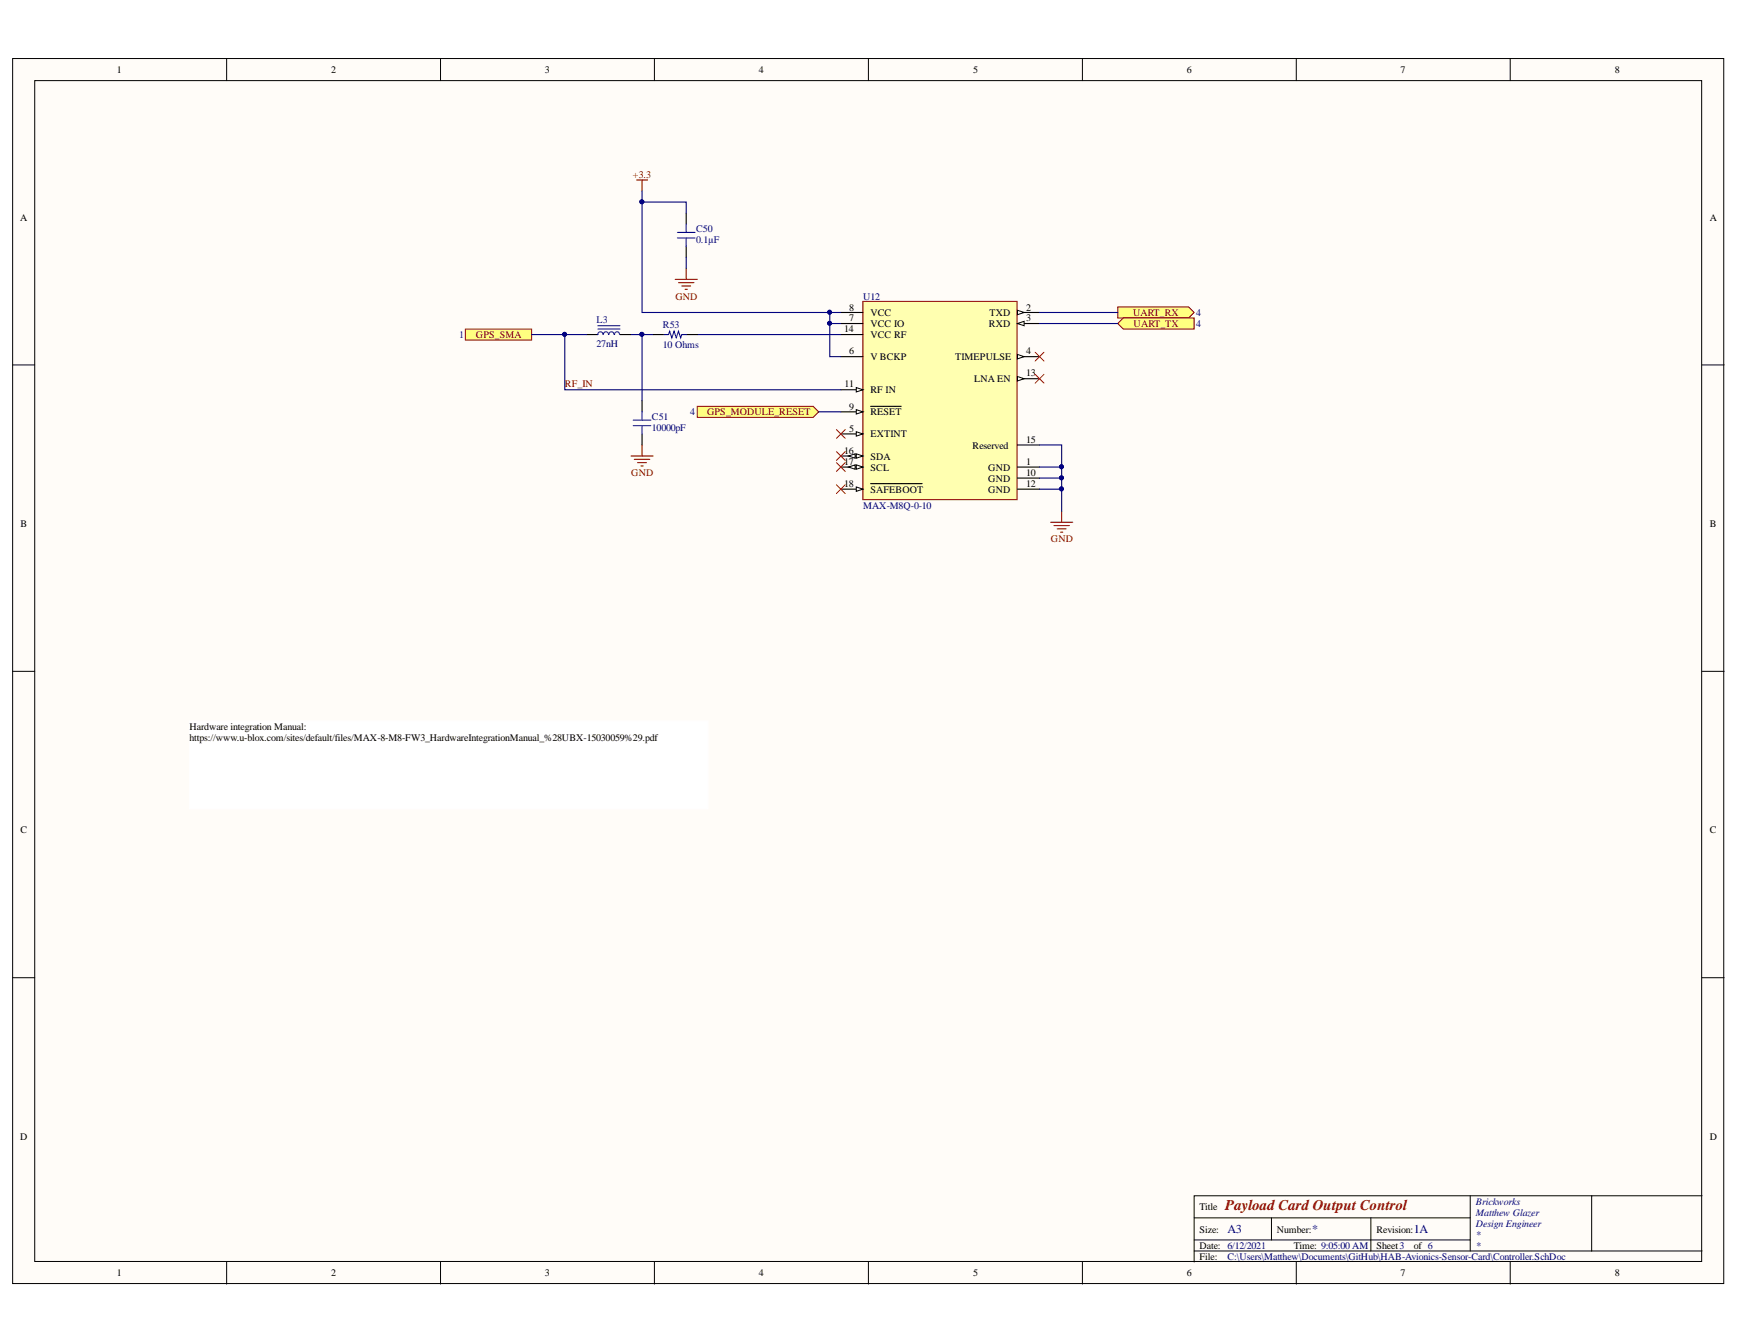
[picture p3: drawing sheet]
<svg xmlns="http://www.w3.org/2000/svg" width="279mm" height="216mm" viewBox="0 0 279 216" stroke-linecap="round" stroke-linejoin="round" font-family="sans-serif">
<g fill="#fffcf8" stroke="#000" stroke-width=".16">
<path d="M2 9.4h274.9v196.8h-274.9z"/>
<path d="M5.6 13h267.8v189.6h-267.8z"/>
</g>
<g fill="none" stroke="#000" stroke-width=".16">
<path d="M36.4 9.4v3.6M70.8 9.4v3.6M105.1 9.4v3.6M139.5 9.4v3.6M173.9 9.4v3.6M208.3 9.4v3.6M242.6 9.4v3.6M2 58.6h3.6M273.5 58.6h3.5M2 107.8h3.6M273.5 107.8h3.5M2 157.1h3.6"/>
<path d="M273.5 157.1h3.5M191.9 195.6h44.3M191.9 199.2h44.3M204.3 195.6v3.6M220.2 195.6v5.4M236.2 192.1v8.9M255.7 192.1h-63.8v10.6M273.5 192.1h-17.8v8.9M36.4 202.7v3.6M70.8 202.7v3.6M105.1 202.7v3.6M139.5 202.7v3.6"/>
<path d="M173.9 202.7v3.6M191.9 201h81.6M208.3 202.7v3.6M242.6 202.7v3.6"/>
</g>
<path d="M138.6 48.4h24.8v31.9h-24.8z" fill="#ffffb0" stroke="#800000" stroke-width=".18"/>
<path d="M163.5 50.2h3.5M163.5 75h3.5" fill="none" stroke="#000" stroke-width=".18"/>
<path d="M163.5 49.8l1 .4-1 .4z" fill="#fffcf8"/>
<path d="M163.5 49.8l1 .4-1 .4z" fill="none" stroke="#000" stroke-width=".16"/>
<path d="M163.5 52h3.5" fill="none" stroke="#000" stroke-width=".18"/>
<path d="M163.5 52l1-.4v.7z" fill="#fffcf8"/>
<path d="M163.5 52l1-.4v.7z" fill="none" stroke="#000" stroke-width=".16"/>
<path d="M163.5 57.3h3.5" fill="none" stroke="#000" stroke-width=".18"/>
<path d="M163.5 56.9l1 .4-1 .3z" fill="#fffcf8"/>
<path d="M163.5 56.9l1 .4-1 .3z" fill="none" stroke="#000" stroke-width=".16"/>
<path d="M135.1 69.7h3.5" fill="none" stroke="#000" stroke-width=".18"/>
<path d="M137.6 69.4l1 .3-1 .4z" fill="#fffcf8"/>
<path d="M137.6 69.4l1 .3-1 .4z" fill="none" stroke="#000" stroke-width=".16"/>
<path d="M135.1 57.3h3.5M135.1 52h3.5M135.1 50.2h3.5M135.1 66.2h3.5" fill="none" stroke="#000" stroke-width=".18"/>
<path d="M137.6 65.8l1 .4-1 .3z" fill="#fffcf8"/>
<path d="M137.6 65.8l1 .4-1 .3z" fill="none" stroke="#000" stroke-width=".16"/>
<path d="M135.1 62.6h3.5M139.9 65.3h4.9M163.5 76.8h3.5" fill="none" stroke="#000" stroke-width=".18"/>
<path d="M137.6 62.3l1 .3-1 .4z" fill="#fffcf8"/>
<path d="M137.6 62.3l1 .3-1 .4z" fill="none" stroke="#000" stroke-width=".16"/>
<path d="M163.5 78.6h3.5M163.5 60.8h3.5" fill="none" stroke="#000" stroke-width=".18"/>
<path d="M163.5 60.5l1 .3-1 .4z" fill="#fffcf8"/>
<path d="M163.5 60.5l1 .3-1 .4z" fill="none" stroke="#000" stroke-width=".16"/>
<path d="M135.1 53.7h3.5M135.1 73.3h3.5M163.5 71.5h3.5" fill="none" stroke="#000" stroke-width=".18"/>
<path d="M137.6 72.9l1 .4-1 .3z" fill="#fffcf8"/>
<path d="M137.6 72.9l1 .4-1 .3z" fill="none" stroke="#000" stroke-width=".16"/>
<path d="M136.3 73.3l1.1-.4v.7z" fill="#fffcf8"/>
<path d="M136.3 73.3l1.1-.4v.7z" fill="none" stroke="#000" stroke-width=".16"/>
<path d="M135.1 75h3.5" fill="none" stroke="#000" stroke-width=".18"/>
<path d="M137.6 74.7l1 .3-1 .4z" fill="#fffcf8"/>
<path d="M137.6 74.7l1 .3-1 .4z" fill="none" stroke="#000" stroke-width=".16"/>
<path d="M136.3 75l1.1-.3v.7z" fill="#fffcf8"/>
<path d="M136.3 75l1.1-.3v.7z" fill="none" stroke="#000" stroke-width=".16"/>
<path d="M135.1 78.6h3.5" fill="none" stroke="#000" stroke-width=".18"/>
<path d="M137.6 78.2l1 .4-1 .3z" fill="#fffcf8"/>
<path d="M137.6 78.2l1 .4-1 .3z" fill="none" stroke="#000" stroke-width=".16"/>
<path d="M139.9 77.7h8.3" fill="none" stroke="#000" stroke-width=".18"/>
<path d="M168.8 83.9h3.5M169.3 84.4h2.5M169.9 85h1.4M170.4 85.5h.3M170.6 82.1v1.8" fill="none" stroke="#800000" stroke-width=".18"/>
<g fill="#ffff80" stroke="#800000" stroke-width=".16">
<path d="M179.6 49.3h11.4l.9 .9-.9 .9h-11.4z" fill-rule="evenodd"/>
<path d="M179.6 52l.9-.9h11.4v1.8h-11.4z" fill-rule="evenodd"/>
</g>
<path d="M102.3 28.9h1.7M103.2 28.9v1.8M101.4 73.3h3.5M101.9 73.8h2.5M102.4 74.3h1.5M103 74.9h.3M103.2 71.5v1.8" fill="none" stroke="#800000" stroke-width=".18"/>
<path d="M94.3 53.7h1.8M99.6 53.7h1.8" fill="none" stroke="#000" stroke-width=".18"/>
<path d="M96.1 52.9h3.5M96.1 52.3h3.5M96.9 53.7a.41 .41 0 0 0-.4-.4 .41 .41 0 0 0-.4 .4M97.8 53.7a.41 .41 0 0 0-.4-.4 .41 .41 0 0 0-.5 .4M98.6 53.7a.41 .41 0 0 0-.4-.4 .41 .41 0 0 0-.4 .4M99.5 53.7a.4 .4 0 0 0-.4-.4 .4 .4 0 0 0-.4 .4" fill="none" stroke="#00f" stroke-width=".18"/>
<path d="M134.4 77.9l1.4 1.4M135.8 77.9l-1.4 1.4" fill="none" stroke="#f00" stroke-width=".16"/>
<path d="M112 65.3h18.7l.8 .9-.8 .8h-18.7z" fill-rule="evenodd" fill="#ffff80" stroke="#800000" stroke-width=".16"/>
<path d="M166.3 56.6l1.4 1.4M167.7 56.6l-1.4 1.4M134.4 69l1.4 1.4M134.4 72.5l1.4 1.5M134.4 74.3l1.4 1.4M135.8 69l-1.4 1.4M135.8 72.5l-1.4 1.5M135.8 74.3l-1.4 1.4M166.3 60.1l1.4 1.4M167.7 60.1l-1.4 1.4" fill="none" stroke="#f00" stroke-width=".16"/>
<path d="M110.3 34.2v1.8M110.3 39.6v1.7" fill="none" stroke="#000" stroke-width=".18"/>
<path d="M108.8 38.2h2.9M108.8 37.3h2.9M110.3 36v1.3M110.3 38.2v1.4" fill="none" stroke="#00f" stroke-width=".18"/>
<path d="M108.5 44.9h3.5M109 45.4h2.5M109.5 45.9h1.5M110.1 46.5h.3M110.3 43.1v1.8" fill="none" stroke="#800000" stroke-width=".18"/>
<path d="M74.8 52.9h10.6v1.7h-10.6z" fill-rule="evenodd" fill="#ffff80" stroke="#800000" stroke-width=".16"/>
<g fill="none" stroke="#000080" stroke-width=".18">
<path d="M103.2 30.7v19.5h30.1v1.8h1.8M103.2 32.5h7.1v1.7M85.4 53.7h5.3M94.3 53.7h-3.6v8.9h44.4M101.4 53.7h3.5M103.2 53.7v10.7M110.3 41.3v1.8M112 53.7h23.1M133.3 52v5.3h1.8M133.3 50.2h1.8M167 50.2h12.6M167 52h12.6"/>
<path d="M131.5 66.2h3.6M167 78.6h3.6v3.5M167 76.8h3.6v1.8M167 75h3.6v1.8M167 71.5h3.6v3.5"/>
</g>
<g fill="#000080" stroke="#000080" stroke-width=".16">
<circle cx="170.5" cy="78.5" r=".32"/>
<circle cx="170.5" cy="76.8" r=".31"/>
<circle cx="170.5" cy="75" r=".32"/>
<circle cx="133.3" cy="50.2" r=".31"/>
<circle cx="133.3" cy="51.9" r=".31"/>
<circle cx="103.1" cy="32.4" r=".32"/>
<circle cx="103.1" cy="53.7" r=".32"/>
<circle cx="90.7" cy="53.7" r=".31"/>
</g>
<path d="M104.9 53.7h1.8M110.3 53.7h1.7M103.2 64.4v1.8M103.2 69.7v1.8" fill="none" stroke="#000" stroke-width=".18"/>
<path d="M106.7 53.7h.7l.2-.5 .3 1.1 .4-1.1 .4 1.1 .3-1.1 .4 1.1 .1-.6h.8M101.7 67.5h2.9M101.7 68.4h2.9M103.2 66.2v1.3M103.2 68.4v1.3" fill="none" stroke="#00f" stroke-width=".18"/>
<path d="M30.4 115.8h83.3v14.1h-83.3z" fill="#fff" stroke="#fff" stroke-width=".16"/>
<text font-size="2.4" fill="#800000" x="196.9" y="194.4">Payload Card Output Control</text>
<g font-size="1.9" fill="#000080">
<text x="197.2" y="198.1">A3</text>
<text x="210.8" y="198.1">*</text>
<text x="227.1" y="198.1">1A</text>
</g>
<g font-size="1.6">
<text x="18.8" y="11.7">1</text>
<text x="53.2" y="11.7">2</text>
<text x="87.6" y="11.7">3</text>
<text x="121.9" y="11.7">4</text>
<text x="156.3" y="11.7">5</text>
<text x="190.7" y="11.7">6</text>
<text x="225" y="11.7">7</text>
<text x="259.5" y="11.7">8</text>
<text x="3.2" y="35.4">A</text>
<text x="274.7" y="35.4">A</text>
<text x="135.6" y="53.4">14</text>
<text x="136.5" y="51.6">7</text>
<text x="136.5" y="49.9">8</text>
<text x="139.8" y="52.5">VCC IO</text>
<text x="139.8" y="50.7">VCC</text>
<text x="158.9" y="52.5">RXD</text>
<text x="159" y="50.7">TXD</text>
<text x="164.9" y="49.9">2</text>
<text x="164.9" y="51.6">3</text>
<text x="136.5" y="56.9">6</text>
<text x="139.8" y="57.8">V BCKP</text>
<text x="139.8" y="54.3">VCC RF</text>
<text x="153.5" y="57.8">TIMEPULSE</text>
<text x="164.9" y="56.9">4</text>
<text x="135.7" y="62.2">11</text>
<text x="136.5" y="65.8">9</text>
<text x="139.8" y="63.2">RF IN</text>
<text x="156.5" y="61.4">LNA EN</text>
<text x="164.9" y="60.5">13</text>
<text x="136.5" y="69.3">5</text>
<text x="139.8" y="70.3">EXTINT</text>
<text x="139.8" y="66.7">RESET</text>
<text x="164.9" y="71.1">15</text>
<text x="135.6" y="72.9">16</text>
<text x="135.6" y="74.7">17</text>
<text x="139.8" y="73.8">SDA</text>
<text x="139.8" y="75.6">SCL</text>
<text x="156.3" y="72.1">Reserved</text>
<text x="158.8" y="75.6">GND</text>
<text x="158.8" y="77.4">GND</text>
<text x="164.9" y="74.7">1</text>
<text x="164.9" y="76.5">10</text>
<text x="135.6" y="78.2">18</text>
<text x="139.8" y="79.2">SAFEBOOT</text>
<text x="158.8" y="79.2">GND</text>
<text x="164.9" y="78.2">12</text>
<text x="3.3" y="84.7">B</text>
<text x="274.7" y="84.7">B</text>
<text x="30.5" y="117.2">Hardware integration Manual:</text>
<text x="30.5" y="119">https://www.u-blox.com/sites/default/files/MAX-8-M8-FW3_HardwareIntegrationManual_%28UBX-15030059%29.pdf</text>
<text x="3.3" y="133.9">C</text>
<text x="274.7" y="133.9">C</text>
<text x="3.2" y="183.1">D</text>
<text x="274.7" y="183.1">D</text>
<text x="192.7" y="194.4">Title</text>
<text x="192.7" y="198">Size:</text>
<text x="205.2" y="198">Number:</text>
<text x="221.1" y="198">Revision:</text>
<text x="192.7" y="200.6">Date: 6/12/2021</text>
<text x="192.7" y="202.4">File:</text>
<text x="207.9" y="200.6">Time: 9:05:00 AM</text>
<text x="221.1" y="200.6">Sheet3</text>
<text x="227.1" y="200.6">of 6</text>
<text x="18.8" y="205">1</text>
<text x="53.2" y="205">2</text>
<text x="87.6" y="205">3</text>
<text x="121.9" y="205">4</text>
<text x="156.3" y="205">5</text>
<text x="190.7" y="205">6</text>
<text x="225" y="205">7</text>
<text x="259.5" y="205">8</text>
</g>
<g font-size="1.6" fill="#800000">
<text x="101.7" y="28.6">+3.3</text>
<text x="108.5" y="48.1">GND</text>
<text x="182.1" y="50.7">UART_RX</text>
<text x="182.1" y="52.5">UART_TX</text>
<text x="76.5" y="54.3">GPS_SMA</text>
<text x="90.8" y="62.2">RF_IN</text>
<text x="113.6" y="66.7">GPS_MODULE_RESET</text>
<text x="101.4" y="76.5">GND</text>
<text x="168.9" y="87.1">GND</text>
</g>
<g font-size="1.6" fill="#000080">
<text x="111.8" y="39.1">0.1µF</text>
<text x="111.8" y="37.3">C50</text>
<text x="95.9" y="51.8">L3</text>
<text x="106.5" y="52.7">R53</text>
<text x="138.7" y="48.1">U12</text>
<text x="192.2" y="50.7">4</text>
<text x="192.2" y="52.5">4</text>
<text x="73.8" y="54.3">1</text>
<text x="95.9" y="55.7">27nH</text>
<text x="106.5" y="55.9">10 Ohms</text>
<text x="104.7" y="69.2">10000pF</text>
<text x="104.7" y="67.4">C51</text>
<text x="110.9" y="66.7">4</text>
<text x="138.7" y="81.8">MAX-M8Q-0-10</text>
<text x="237.1" y="193.5">Brickworks</text>
<text x="237.1" y="195.3">Matthew Glazer</text>
<text x="237.1" y="197.1">Design Engineer</text>
<text x="197.2" y="202.4">C:\Users\Matthew\Documents\GitHub\HAB-Avionics-Sensor-Card\Controller.SchDoc</text>
<text x="237.1" y="198.8">*</text>
<text x="237.1" y="200.6">*</text>
</g>
</svg>
